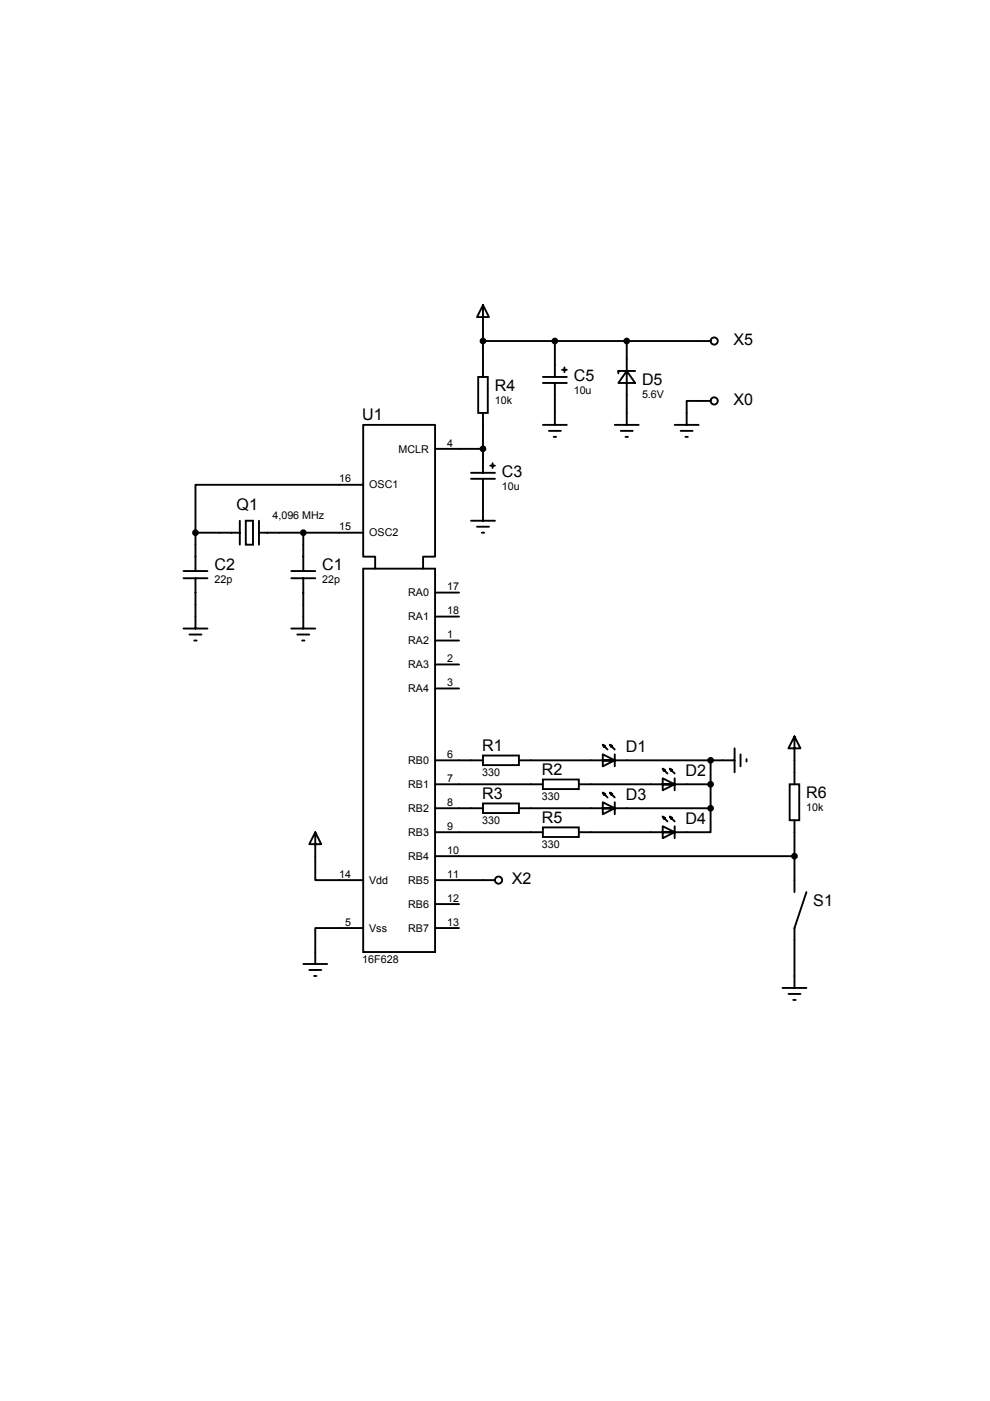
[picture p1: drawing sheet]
<svg xmlns="http://www.w3.org/2000/svg" width="210mm" height="297mm" viewBox="0 0 210 297" stroke-linecap="round" stroke-linejoin="round" font-family="sans-serif">
<g fill="none" stroke="#000" stroke-width=".4">
<path d="M101.4 79.9h2v7.6h-2zM102.4 64.7l1.3 2.5h-2.6zM102.4 64.7v15.2M102.4 72.3h48.3M115.1 79.9h5.1M117.6 72.3v7.6M119.2 78.4h1M119.7 77.9v1M132.9 78.7l1.8 2.5h-3.6zM132.9 72.3v17.8M134.7 78.7h-3.6v.5M92.2 95.2h10.2"/>
<path d="M102.4 87.5v12.7M103.9 98.7h1M104.4 98.2v1M115.1 81.2h5.1M115.1 90.1h5.1M116.4 91.4h2.5M117.4 92.6h.5M117.6 81.2v8.9M130.3 90.1h5.1M131.6 91.4h2.6M132.6 92.6h.5M143 90.1h5.1"/>
<path d="M144.3 91.4h2.6M145.3 92.6h.5M150.7 85h-5.1v5.1M41.4 112.9h9.4M41.4 112.9v8.2M50.8 110.4v5.1M52.1 110.4h1.5v5.1h-1.5zM54.9 112.9h22.1M54.9 110.4v5.1M64.3 112.9v8.2M77 102.8h-35.6v10.1M99.9 100.2h5"/>
<path d="M99.9 101.5h5M99.9 110.4h5M101.1 111.7h2.6M102.2 112.9h.5M102.4 101.5v8.9M38.9 122.6h5.1M38.9 121.1h5.1M38.9 133.3h5.1M40.2 134.5h2.5M41.2 135.8h.5M41.4 122.6v10.7M61.8 122.6h5"/>
<path d="M61.8 121.1h5M61.8 133.3h5M63 134.5h2.6M64.1 135.8h.5M64.3 122.6v10.7M77 120.6h15.2v81.2h-15.2zM79.5 120.6v-2.6h-2.5v-27.9h15.2v27.9h-2.5v2.6M92.2 125.6h5.1M92.2 130.7h5.1M92.2 135.8h5.1M92.2 140.9h5.1M92.2 146h5.1"/>
<path d="M127.8 159.9l2.5 1.3-2.5 1.3zM127.8 157.9l.5 .3-.2 .2zM127.8 157.9l1 1M129.3 157.9l.5 .3-.2 .2zM129.3 157.9l1 1M130.3 159.9v2.6M155.7 158.7v5M157 159.9v2.6M168.4 156.1l1.3 2.6h-2.5zM168.4 156.1v10.2M66.8 176.4l1.3 2.6h-2.5zM66.8 176.4v10.2h10.2"/>
<path d="M92.2 161.2h10.2M92.2 166.3h22.9M92.2 171.4h10.2M92.2 176.4h22.9M102.4 160.2h7.6v2h-7.6zM102.4 170.3h7.6v2.1h-7.6zM110 161.2h45.7M110 171.4h40.7M115.1 165.3h7.6v2h-7.6zM115.1 175.4h7.6v2.1h-7.6zM122.7 166.3h28v5.1M127.8 170.1l2.5 1.3-2.5 1.2z"/>
<path d="M127.8 168.1l.5 .2-.2 .3zM127.8 168.1l1 1M129.3 168.1l.5 .2-.2 .3zM129.3 168.1l1 1M130.3 170.1v2.5M140.5 165l2.5 1.3-2.5 1.3zM140.5 163l.5 .2-.2 .3zM140.5 175.2l2.5 1.2-2.5 1.3zM140.5 173.1l.5 .3-.2 .3zM140.5 163l1 1M140.5 173.1l1 1.1M142 163l.5 .2-.2 .3z"/>
<path d="M142 173.1l.5 .3-.2 .3zM142 163l1 1M142 173.1l1 1.1M143 165v2.6M143 175.2v2.5M150.7 171.4v5h-28M150.7 161.2v5.1M158.3 161v.5M167.4 166.3h2.1v7.6h-2.1zM168.4 173.9v15.2M77 196.8h-10.2v7.6M92.2 186.6h12.7"/>
<path d="M92.2 181.5h76.2M92.2 191.7h5.1M92.2 196.8h5.1M171 189.1l-2.6 7.7v12.7M64.3 204.4h5.1M65.6 205.7h2.5M66.6 206.9h.5M165.9 209.5h5.1M167.2 210.7h2.5M168.2 212h.5"/>
<circle cx="151.4" cy="72.3" r=".76"/>
<circle cx="151.4" cy="85" r=".76"/>
<circle cx="105.7" cy="186.6" r=".76"/>
</g>
<g fill="#000" stroke="#000" stroke-width=".4">
<circle cx="102.4" cy="72.3" r=".51"/>
<circle cx="117.6" cy="72.3" r=".51"/>
<circle cx="132.9" cy="72.3" r=".51"/>
<circle cx="102.4" cy="95.2" r=".51"/>
<circle cx="41.4" cy="112.9" r=".51"/>
<circle cx="64.3" cy="112.9" r=".51"/>
<circle cx="150.7" cy="161.2" r=".51"/>
<circle cx="150.7" cy="171.4" r=".51"/>
<circle cx="150.7" cy="166.3" r=".51"/>
<circle cx="168.4" cy="181.5" r=".51"/>
</g>
<g font-size="3.4">
<text x="155.5" y="73.2">X5</text>
<text x="104.9" y="82.8">R4</text>
<text x="121.6" y="80.8">C5</text>
<text x="136.1" y="81.5">D5</text>
<text x="76.8" y="89.2">U1</text>
<text x="155.5" y="85.9">X0</text>
<text x="106.4" y="101.1">C3</text>
<text x="50.1" y="108.2">Q1</text>
<text x="45.5" y="120.9">C2</text>
<text x="68.3" y="120.9">C1</text>
<text x="102.2" y="159.2">R1</text>
<text x="132.7" y="159.5">D1</text>
<text x="114.9" y="164.3">R2</text>
<text x="145.4" y="164.6">D2</text>
<text x="102.2" y="169.4">R3</text>
<text x="132.7" y="169.7">D3</text>
<text x="170.9" y="169.1">R6</text>
<text x="114.9" y="174.5">R5</text>
<text x="145.4" y="174.7">D4</text>
<text x="108.5" y="187.4">X2</text>
<text x="172.4" y="192">S1</text>
</g>
<g font-size="2.3">
<text x="121.6" y="83.6">10u</text>
<text x="104.9" y="85.6">10k</text>
<text x="136.1" y="84.3">5.6V</text>
<text x="84.5" y="95.9">MCLR</text>
<text x="94.8" y="94.7">4</text>
<text x="71.9" y="102.3">16</text>
<text x="78.3" y="103.6">OSC1</text>
<text x="106.4" y="103.9">10u</text>
<text x="57.8" y="110.1">4,096 MHz</text>
<text x="71.9" y="112.5">15</text>
<text x="78.3" y="113.7">OSC2</text>
<text x="45.5" y="123.7">22p</text>
<text x="68.3" y="123.7">22p</text>
<text x="94.8" y="125.2">17</text>
<text x="86.5" y="126.4">RA0</text>
<text x="86.5" y="131.5">RA1</text>
<text x="94.8" y="130.2">18</text>
<text x="86.5" y="136.6">RA2</text>
<text x="94.8" y="135.3">1</text>
<text x="86.5" y="141.7">RA3</text>
<text x="94.8" y="140.4">2</text>
<text x="86.5" y="146.7">RA4</text>
<text x="94.8" y="145.5">3</text>
<text x="86.5" y="162">RB0</text>
<text x="94.8" y="160.7">6</text>
<text x="86.5" y="167.1">RB1</text>
<text x="94.8" y="165.8">7</text>
<text x="102.2" y="164.5">330</text>
<text x="86.5" y="172.1">RB2</text>
<text x="94.8" y="170.9">8</text>
<text x="114.9" y="169.5">330</text>
<text x="170.9" y="171.9">10k</text>
<text x="86.5" y="177.2">RB3</text>
<text x="94.8" y="176">9</text>
<text x="102.2" y="174.6">330</text>
<text x="114.9" y="179.7">330</text>
<text x="86.5" y="182.3">RB4</text>
<text x="94.8" y="181">10</text>
<text x="71.9" y="186.1">14</text>
<text x="78.3" y="187.4">Vdd</text>
<text x="86.5" y="187.4">RB5</text>
<text x="94.8" y="186.1">11</text>
<text x="94.8" y="191.2">12</text>
<text x="73.2" y="196.3">5</text>
<text x="78.3" y="197.5">Vss</text>
<text x="86.5" y="192.5">RB6</text>
<text x="86.5" y="197.5">RB7</text>
<text x="94.8" y="196.3">13</text>
<text x="76.8" y="204.1">16F628</text>
</g>
</svg>
